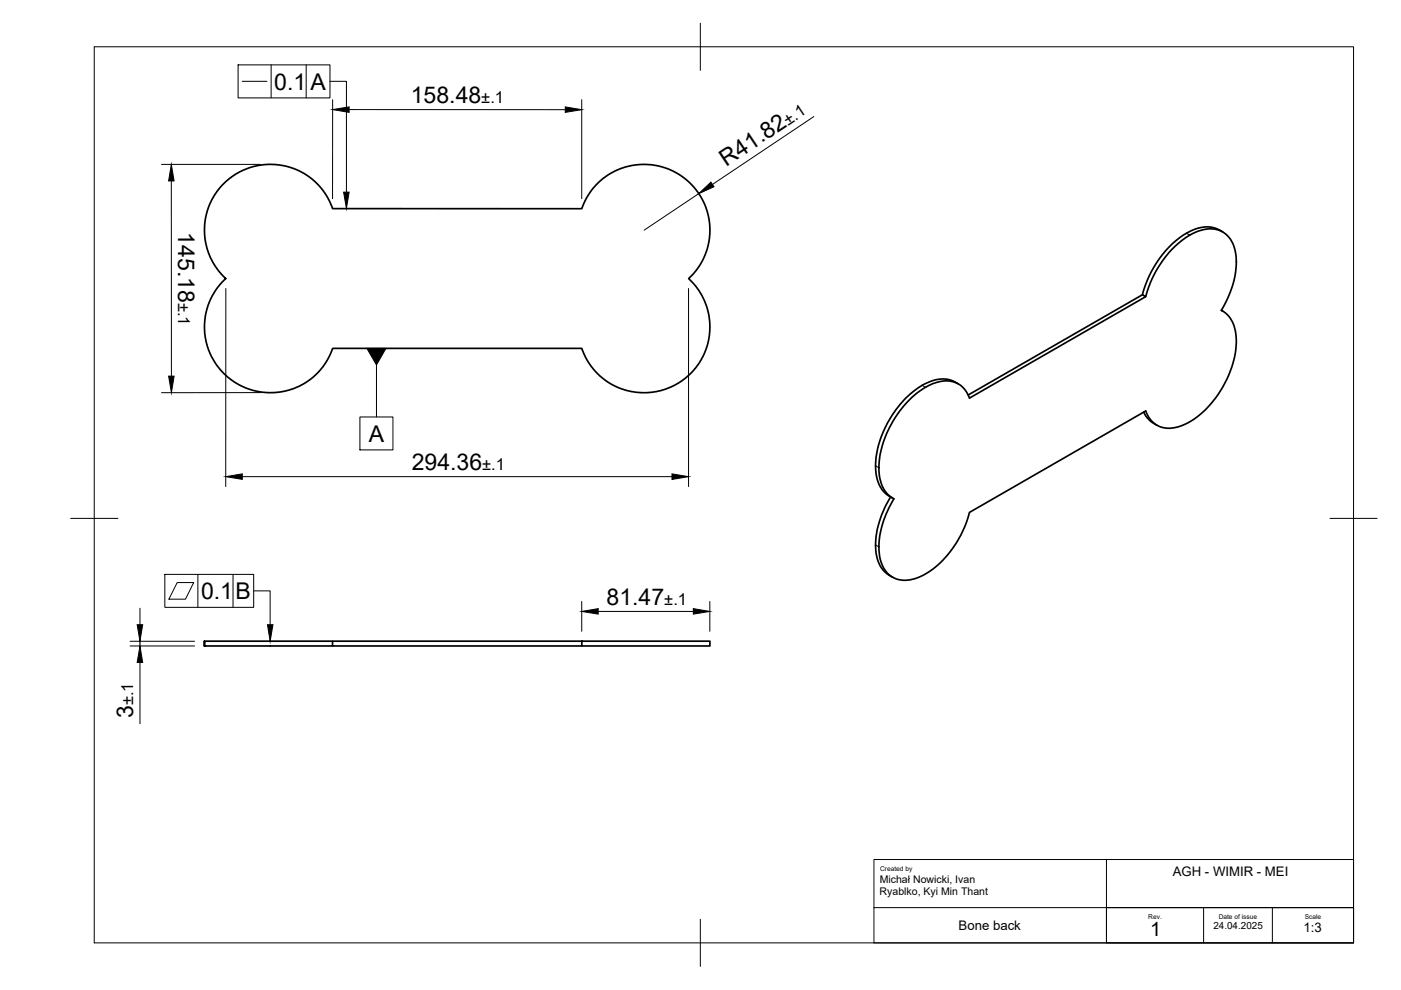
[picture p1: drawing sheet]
<svg xmlns="http://www.w3.org/2000/svg" width="297mm" height="210mm" viewBox="0 0 297 210" stroke-linecap="round" stroke-linejoin="round" font-family="sans-serif">
<!-- layer: Visible -->
<path d="M47.2 39.2l1.4-1.3 1.4-1 2.8-1.3 2.8-.6 2.9-.1 2.3 .4 1.9 .6 1.7 .9 1.6 1 1.5 1.4 1.3 1.7 1 1.7 .7 1.6 52.9 .1 1.3-2.9 1.6-2.1 1.7-1.6 2.5-1.5 2.2-.8 3-.5 2.9 .1 2.3 .6 1.6 .6 1.8 1 1.5 1.1 1.2 1.3 1.2 1.5 .8 1.4 .7 1.6 .5 1.8 .3 1.7v2.1l-.6 3.4-1.5 3.1-.8 1.2-1.6 1.7 2.2 2.6 1.2 2 .6 1.7 .3 1.6 .2 2.5-.2 2.4-.5 2-.7 1.6-1.1 1.9-1.2 1.4-1.7 1.5-2.1 1.4-1.9 .8-3.4 .7h-2.4l-2.2-.4-2.4-.8-2.1-1.2-1.6-1.3-1.7-1.9-1.2-2-.7-1.7h-52.9l-1.2 2.5-1.5 2.2-1.9 1.8-2.5 1.5-2.2 .8-3.1 .5-2.8-.1-2.5-.6-1.9-.8-1.3-.8-1.4-1-1.5-1.5-1.2-1.6-1-1.8-.6-1.6-.4-1.9-.1-3.3 .2-1.6 .5-1.7 .7-1.9 .9-1.5 2.2-2.5-1.5-1.5-1-1.4-.9-1.7-.9-2.9-.3-2.4 .2-2.5 .8-2.9 1.1-2.2zM259.2 49.2a6.5 6.5 0 0 0-7.1 0 21 21 0 0 0-9.9 13.3l.7 .4-37.4 21.5a5.2 5.2 0 0 0-7-3.3 18.8 18.8 0 0 0-9.9 9.5 16.2 16.2 0 0 0-1.8 11.8 5.4 5.4 0 0 0 2.7 3.4 17.6 17.6 0 0 0-2.7 13.2 5.4 5.4 0 0 0 7.5 3.6 19.2 19.2 0 0 0 9.8-10l.9-2 .5-2 37.4-21.5a5.2 5.2 0 0 0 7.1 3.4 18.5 18.5 0 0 0 9.9-9.6 15.9 15.9 0 0 0 1.6-12.2 5.2 5.2 0 0 0-2.6-2.9 18.1 18.1 0 0 0 2.9-12.8 5.4 5.4 0 0 0-7.6-4 19.6 19.6 0 0 0-10.3 10.9l-1 3M242.2 62.5l-36.9 21.2M258.9 65.8l.3 .1M203.2 81.4a6.5 6.5 0 0 0-7.2 0 21.5 21.5 0 0 0-10.3 18 6.6 6.6 0 0 0 3.6 6.2M242.5 87.4a5.8 5.8 0 0 0 2.8 2.8M188.8 105.4a18 18 0 0 0-2.9 12.9 5.8 5.8 0 0 0 3.4 4.1M43.3 135.9h27.2M43.3 135.9v1.1zM70.5 137h52.9M123.4 135.9h27.1v1.1h-27.1zM123.4 135.9h-52.9v1.1h-27.2" fill="none" stroke="#000" stroke-width=".36"/>
<circle cx="43.3" cy="137" r=".18" fill="#000"/>
<!-- layer: Visible Narrow -->
<path d="M251.5 49.5l.7 .4M185.6 98.8l.8 .4M195.5 81.7l.7 .4M185.6 115.6l.8 .4" fill="none" stroke="#000" stroke-width=".21"/>
<!-- layer: BORDER -->
<path d="M20 9.9h267v190h-267zM148.5 4.9v10M15 109.9h10M282 109.9h10M148.5 194.9v10" fill="none" stroke="#000" stroke-width=".21"/>
<!-- layer: Custom Tables -->
<path d="M185.3 182.2h101.7v17.7h-101.7zM234.6 182.2v17.7v-7.5h52.4h-101.7M255.2 192.4v7.5M269.8 192.4v7.5" fill="none" stroke="#000" stroke-width=".21"/>
<!-- layer: FD_Dimensions -->
<g fill="none" stroke="#000" stroke-width=".21">
<path d="M34.2 34.9h21M36.3 38.4v41.3M70.5 21.1v21M74 23.2l45.8 .1M123.3 21.1v21M172.6 24.7l-21.6 14.4M148.1 41.1l-11.5 7.7M47.9 61.2v42M146 61.2v42M55.2 83.2l-21 .1M51.4 101.1h91.1M27.6 136h13.7"/>
<path d="M27.6 137h13.7M29.7 129v3.5M29.7 136v1M123.3 127.5v6.4M126.8 129.6h20.2M150.5 127.5v6.4M29.7 140.5v13"/>
</g>
<path d="M36.3 34.9l.6 3.5h-1.1zM70.5 23.2l3.5-.5v1.1zM119.8 22.7l3.5 .6-3.5 .5zM148.1 41.1l2.6-2.5 .7 1zM35.8 79.7h1.1l-.6 3.6zM47.9 101.1l3.5-.6v1.1zM142.5 100.5l3.5 .6-3.5 .6zM29.1 132.5h1.1l-.5 3.5zM123.3 129.6l3.5-.6v1.2zM147 129l3.5 .6-3.5 .6zM29.7 137l.5 3.5h-1.1z" fill="#000" stroke="#000" stroke-width=".21"/>
<path d="M50.5 13.8h19.5v7h-19.5zM51.4 17.2h5.2M57.5 13.8v7M64.9 13.8v7M70 17.2h3.4v23.5M79.8 77.4v11M76.3 88.4h7v7h-7zM34.9 121.8h18.9v7h-18.9zM37.6 123.5h3.5l-1.8 3.5h-3.5zM42 121.8v7M49.4 121.8v7M53.8 125.3h3.5v7.2" fill="none" stroke="#000" stroke-width=".21"/>
<path d="M72.9 40.7h1.1l-.6 3.5zM77.8 73.9h4l-2 3.5zM56.7 132.5h1.2l-.6 3.5z" fill="#000" stroke="#000" stroke-width=".21"/>
<g font-size="4.9">
<text x="58.1" y="19">0.1</text>
<text x="65.8" y="19">A</text>
<text x="87.1" y="21.8">158.48</text>
<text x="154" y="35.4" transform="rotate(-34 154 35.4)">R41.82</text>
<text x="37.8" y="49.2" transform="rotate(90 37.8 49.2)">145.18</text>
<text x="78.2" y="93.7">A</text>
<text x="87.3" y="99.6">294.36</text>
<text x="42.6" y="127">0.1</text>
<text x="49.9" y="127">B</text>
<text x="128.6" y="128.2">81.47</text>
<text x="28.2" y="152.3" transform="rotate(-90 28.2 152.3)">3</text>
</g>
<text font-size="4.2" x="243.9" y="198.5">1</text>
<g font-size="3.5">
<text x="102" y="21.8">±.1</text>
<text x="167.1" y="26.6" transform="rotate(-34 167.1 26.6)">±.1</text>
<text x="37.8" y="64.2" transform="rotate(90 37.8 64.2)">±.1</text>
<text x="102.2" y="99.6">±.1</text>
<text x="140.8" y="128.2">±.1</text>
<text x="28.2" y="149.6" transform="rotate(-90 28.2 149.6)">±.1</text>
</g>
<g font-size="2.8">
<text x="248.6" y="185.7">AGH - WIMIR - MEI</text>
<text x="203.2" y="197.2">Bone back</text>
<text x="276.4" y="197.5">1:3</text>
</g>
<g font-size="2.2">
<text x="186.5" y="189.8">Ryablko, Kyi Min Thant</text>
<text x="186.5" y="187.1">Michał Nowicki, Ivan</text>
</g>
<text font-size="2.1" x="257.3" y="197">24.04.2025</text>
<g font-size="1.4">
<text x="186.6" y="184.7">Created by</text>
<text x="243.5" y="194.8">Rev.</text>
<text x="258.4" y="194.9">Date of issue</text>
<text x="276.6" y="194.9">Scale</text>
</g>
</svg>
